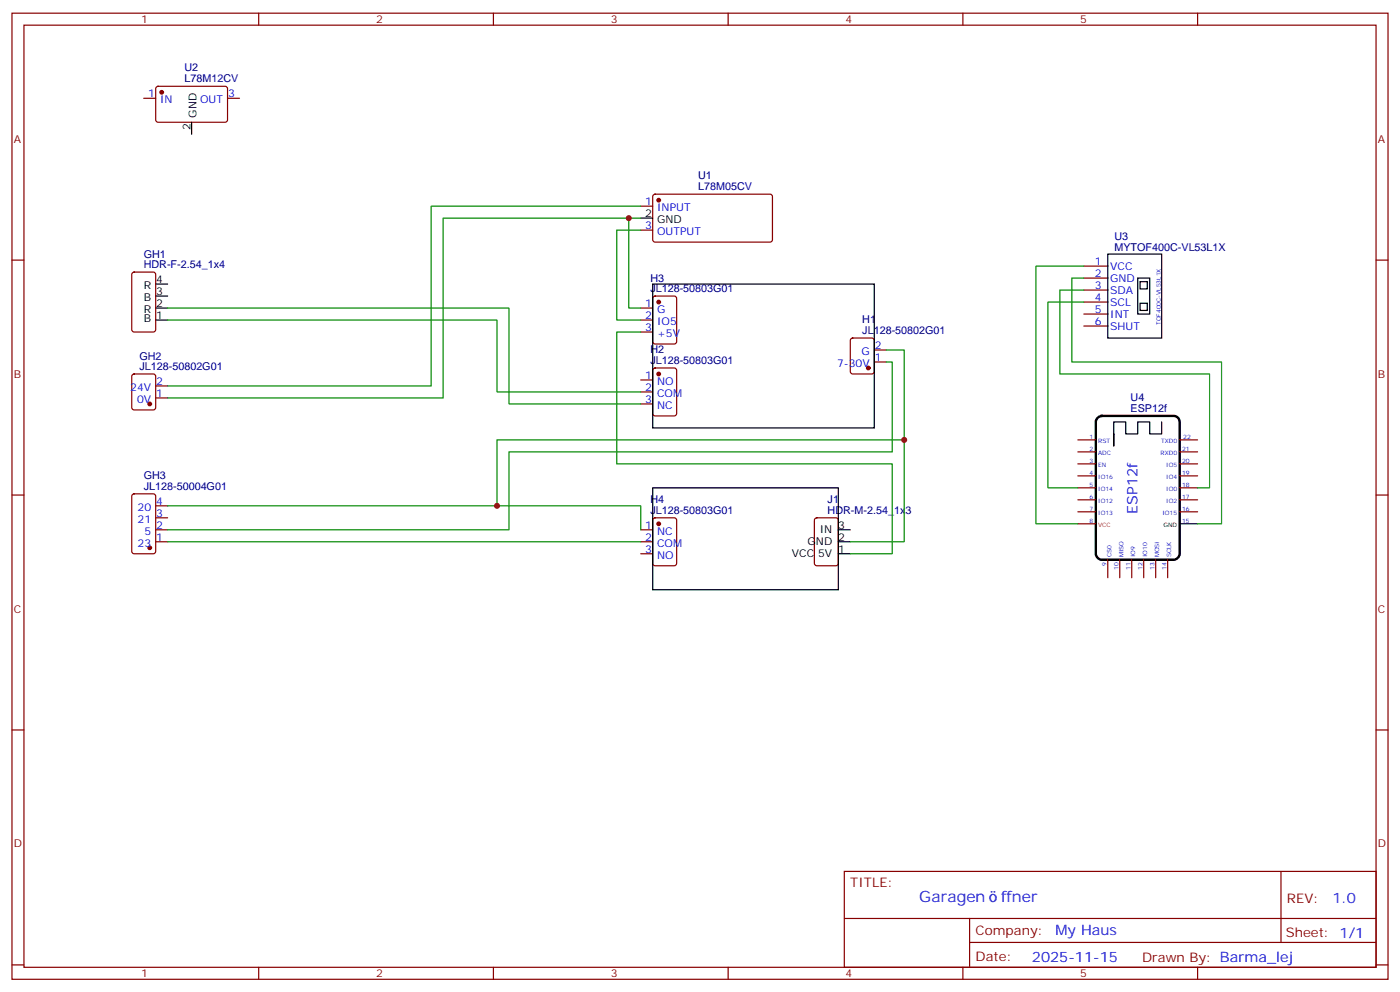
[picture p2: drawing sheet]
<svg xmlns="http://www.w3.org/2000/svg" width="412mm" height="292mm" viewBox="0 0 412 292" stroke-linecap="round" stroke-linejoin="round" font-family="sans-serif">
<g fill="none" stroke="#870000" stroke-width=".35">
<path d="M3.5 3.9h405.4v284.3h-405.4zM7.1 7.4h398.2v277.3h-398.2zM76.2 3.9v3.5M145.3 3.9v3.5M214.5 3.9v3.5M283.6 3.9v3.5M352.8 3.9v3.5M42.3 28.9h3.6M46.1 25.6l.5-.2 20 .1 .4 .6v9.5l-.7 .4-20-.1-.4-.6v-9.2zM67 28.9h3.6M192.5 57.4l.5-.3 34.1 .1 .4 .7v12.9l-.7 .5-34.1-.1-.4-.6v-12.7zM3.5 76.6h3.6"/>
<path d="M188.7 60.7h3.6M188.7 67.7h3.6M319.3 78.3h7M405.3 76.6h3.6M39 80.3l.5-.2h5.7l.6 .4 .1 16.5-.5 .7h-5.9l-.6-.4-.1-16.5zM188.7 90.7h3.6M188.7 94.2h3.6M188.7 97.7h3.6M192.5 87.3l.5-.2h5.6l.7 .5v12.9l-.4 .7h-5.9l-.7-.4v-13zM250.7 99.7l.5-.2h5.6l.7 .4v9.5l-.4 .6-5.9 .1-.7-.5v-9.4zM319.3 85.4h7M319.3 81.8h7"/>
<path d="M319.3 88.9h7M319.3 92.4h7M319.3 96h7M39 110.3l.5-.2h5.7l.6 .4 .1 9.4-.5 .7h-5.9l-.6-.4-.1-9.4zM45.9 117.1h3.5M45.9 113.6h3.5M188.7 111.8h3.6M188.7 115.4h3.6M188.7 118.9h3.6M192.5 108.5l.5-.2h5.6l.7 .4v13l-.4 .7h-5.9l-.7-.4v-13zM257.5 106.5h3.6M257.5 103h3.6"/>
<path d="M317.5 129.5h5.3M317.5 133h5.3M317.5 136.5h5.3M347.5 129.5h5.3M347.5 133h5.3M347.5 136.5h5.3M3.5 145.7h3.6M39 145.6l.5-.3h5.7l.6 .5 .1 16.5-.5 .6-5.9 .1-.6-.5-.1-16.5zM45.9 159.5h3.5M45.9 155.9h3.5M45.9 152.4h3.5M45.9 148.9h3.5"/>
<path d="M188.7 159.5h3.6M188.7 155.9h3.6M192.5 152.6l.5-.2h5.6l.7 .4v13l-.4 .7h-5.9l-.7-.5v-12.9zM240.1 152.6l.5-.2h5.6l.7 .4v13l-.4 .7h-5.9l-.7-.5v-12.9zM317.5 140.1h5.3M317.5 143.6h5.3M317.5 147.1h5.3M317.5 150.6h5.3M317.5 154.2h5.3M347.5 140.1h5.3M347.5 143.6h5.3M347.5 147.1h5.3"/>
<path d="M347.5 150.6h5.3M405.3 145.7h3.6M188.7 163h3.6M326.3 164.7v5.3M329.8 164.7v5.3M333.4 164.7v5.3M336.9 164.7v5.3M340.4 164.7v5.3M344 164.7v5.3M3.5 214.8h3.6M405.3 214.8h3.6M248.7 256.5h156.6v28.2h-156.6z"/>
<path d="M377.3 256.5v20.9M248.7 270.3h156.5M285.6 277.4h119.6M285.6 270.3v14.1M3.5 284h3.6M76.2 284.7v3.5M145.3 284.7v3.5M214.5 284.7v3.5M283.6 284.7v3.5M352.8 284.7v3.5M405.3 284h3.6"/>
</g>
<g fill="none" stroke="#000" stroke-width=".35">
<path d="M56.4 36v3.5M188.7 64.2h3.6M326.3 74.8h15.9v24.7h-15.9zM45.9 94.2h3.5M45.9 90.7h3.5M45.9 87.1h3.5M45.9 83.6h3.5M192.3 83.6h65.2v42.3h-65.2zM335.1 81.8h3.6v10.6h-3.6zM335.8 82.9h2.2v2.1h-2.2zM335.8 89.3h2.2v2.1h-2.2zM328.1 127.7v3.5v-3.5"/>
<path d="M342.2 124.2v3.5h-3.5v-3.5h-3.6v3.5h-3.5v-3.5h-3.5v3.5M192.3 143.6h54.6v30h-54.6zM246.9 155.9h3.6M246.9 159.5h3.6M347.5 154.2h5.3M246.9 163h3.6"/>
</g>
<g fill="#870000" stroke="#870000" stroke-width=".35">
<circle cx="47.6" cy="27.2" r=".53"/>
<circle cx="194" cy="88.9" r=".53"/>
<circle cx="194" cy="110.1" r=".53"/>
<circle cx="255.8" cy="108.3" r=".53"/>
<circle cx="194" cy="58.9" r=".53"/>
<circle cx="44.1" cy="118.9" r=".53"/>
<circle cx="44.1" cy="161.2" r=".53"/>
<circle cx="194" cy="154.2" r=".53"/>
</g>
<g fill="none" stroke="#008700" stroke-width=".35">
<path d="M185.2 64.2h3.5M188.7 67.7h-7v26.5h7M188.7 60.7h-61.7v52.9h-77.6M319.3 78.3h-14.1v75.9h12.3M49.4 94.2h97v21.2h42.3M49.4 90.7h100.5v28.2h38.8M188.7 90.7h-3.5v-26.5h-54.7v52.9h-81.1M188.7 97.7h-7v38.8h81.1v26.5h-12.3M319.3 88.9h-10.6v54.7h8.8M319.3 85.4h-7.1v24.7h44.1v33.5h-3.5M319.3 81.8h-3.6v24.7h44.1v47.7h-7M261.1 106.5h1.7v26.5h-112.9v22.9h-100.5"/>
<path d="M261.1 103h5.2v56.5h-15.8M266.3 129.5h-119.9v19.4M49.4 148.9h139.3v7M49.4 159.5h139.3"/>
</g>
<path d="M323.4 122.9l1.2-.5h21.1a1.76 1.76 0 0 1 1.8 1.8v38.8a1.89 1.89 0 0 1-1.8 1.7h-21.1a1.89 1.89 0 0 1-1.8-1.7v-38.8z" fill="none" stroke="#000" stroke-width=".71"/>
<g fill="#c00">
<circle cx="146.4" cy="148.9" r=".88"/>
<circle cx="266.3" cy="129.5" r=".88"/>
<circle cx="185.2" cy="64.2" r=".88"/>
</g>
<g font-size="4.6" fill="#00f">
<text x="270.8" y="265.5">Garagen</text>
<text x="294.9" y="265.5">ffner</text>
</g>
<g font-size="4.2" fill="#00f">
<text x="335.1" y="151.2" transform="rotate(-90 335.1 151.2)">ESP12f</text>
<text x="392.5" y="265.7">1.0</text>
<text x="310.9" y="275.3">My Haus</text>
<text x="304" y="283.1">2025-11-15</text>
</g>
<g font-size="3.9" fill="#800">
<text x="250.5" y="261.1">TITLE:</text>
<text x="379.1" y="265.7">REV:</text>
<text x="287.4" y="275.3">Company:</text>
<text x="378.7" y="275.9">Sheet: 1/1</text>
<text x="287.4" y="282.9">Date:</text>
<text x="336.4" y="283">Drawn By: Barma_lej</text>
</g>
<g font-size="3.2" fill="#800">
<text x="41.6" y="6.9">1</text>
<text x="110.8" y="6.9">2</text>
<text x="179.9" y="6.9">3</text>
<text x="249.1" y="6.9">4</text>
<text x="318.2" y="6.9">5</text>
<text x="4.1" y="42">A</text>
<text x="405.9" y="42">A</text>
<text x="4.1" y="111.1">B</text>
<text x="405.9" y="111.1">B</text>
<text x="4.1" y="180.3">C</text>
<text x="405.9" y="180.3">C</text>
<text x="4.1" y="249.4">D</text>
<text x="405.9" y="249.4">D</text>
<text x="41.6" y="287.7">1</text>
<text x="110.8" y="287.7">2</text>
<text x="179.9" y="287.7">3</text>
<text x="249.1" y="287.7">4</text>
<text x="318.2" y="287.7">5</text>
</g>
<g font-size="3.2" fill="#000080">
<text x="54.3" y="21">U2</text>
<text x="54.3" y="24.2">L78M12CV</text>
<text x="205.7" y="52.7">U1</text>
<text x="205.7" y="55.9">L78M05CV</text>
<text x="328.3" y="70.5">U3</text>
<text x="42.3" y="75.8">GH1</text>
<text x="328.3" y="73.7">MYTOF400C-VL53L1X</text>
<text x="42.3" y="79">HDR-F-2.54_1x4</text>
<text x="191.6" y="82.9">H3</text>
<text x="191.6" y="86.1">JL128-50803G01</text>
<text x="254" y="95.2">H1</text>
<text x="254" y="98.4">JL128-50802G01</text>
<text x="41.1" y="105.8">GH2</text>
<text x="191.6" y="107.2">JL128-50803G01</text>
<text x="191.6" y="104">H2</text>
<text x="41.1" y="109">JL128-50802G01</text>
<text x="333" y="118.1">U4</text>
<text x="333" y="121.4">ESP12f</text>
<text x="42.3" y="141.1">GH3</text>
<text x="42.3" y="144.3">JL128-50004G01</text>
<text x="191.6" y="148.1">H4</text>
<text x="243.8" y="148.1">J1</text>
<text x="191.6" y="151.3">JL128-50803G01</text>
<text x="243.8" y="151.3">HDR-M-2.54_1x3</text>
</g>
<g font-size="3.2" fill="#00f">
<text x="43.7" y="28.6">1</text>
<text x="67.2" y="28.6">3</text>
<text x="47.2" y="30.3">IN</text>
<text x="58.9" y="30.3">OUT</text>
<text x="190.1" y="60.3">1</text>
<text x="193.6" y="62.1">INPUT</text>
<text x="190.1" y="67.4">3</text>
<text x="193.6" y="69.1">OUTPUT</text>
<text x="322.5" y="78">1</text>
<text x="322.5" y="81.5">2</text>
<text x="327" y="82.9">GND</text>
<text x="327" y="79.4">VCC</text>
<text x="322.5" y="85">3</text>
<text x="322.5" y="88.5">4</text>
<text x="327" y="86.4">SDA</text>
<text x="327" y="90">SCL</text>
<text x="190.1" y="90.3">1</text>
<text x="190.1" y="93.8">2</text>
<text x="193.6" y="92.1">G</text>
<text x="193.6" y="95.6">IO5</text>
<text x="322.5" y="92.1">5</text>
<text x="322.5" y="95.6">6</text>
<text x="327" y="93.5">INT</text>
<text x="190.1" y="97.4">3</text>
<text x="193.6" y="99.1">+5V</text>
<text x="327" y="97">SHUT</text>
<text x="246.6" y="107.9">7-30V</text>
<text x="253.8" y="104.4">G</text>
<text x="257.7" y="106.2">1</text>
<text x="257.7" y="102.7">2</text>
<text x="46" y="113.2">2</text>
<text x="190.1" y="111.5">1</text>
<text x="193.6" y="113.2">NO</text>
<text x="38.4" y="115">24V</text>
<text x="40.4" y="118.5">0V</text>
<text x="46" y="116.8">1</text>
<text x="190.1" y="115">2</text>
<text x="190.1" y="118.5">3</text>
<text x="193.6" y="116.8">COM</text>
<text x="193.6" y="120.3">NC</text>
<text x="46" y="148.5">4</text>
<text x="40.5" y="153.8">21</text>
<text x="40.5" y="150.3">20</text>
<text x="46" y="155.6">2</text>
<text x="46" y="152">3</text>
<text x="190.1" y="155.6">1</text>
<text x="40.5" y="160.9">23</text>
<text x="42.5" y="157.3">5</text>
<text x="46" y="159.1">1</text>
<text x="190.1" y="159.1">2</text>
<text x="193.6" y="157.3">NC</text>
<text x="193.6" y="160.9">COM</text>
<text x="190.1" y="162.6">3</text>
<text x="193.6" y="164.4">NO</text>
</g>
<g font-size="3.2">
<text x="57.9" y="34.7" transform="rotate(-90 57.9 34.7)">GND</text>
<text x="56.1" y="38.2" transform="rotate(-90 56.1 38.2)">2</text>
<text x="190.1" y="63.9">2</text>
<text x="193.6" y="65.6">GND</text>
<text x="46" y="83.3">4</text>
<text x="42.4" y="85">R</text>
<text x="42.4" y="88.5">B</text>
<text x="46" y="86.8">3</text>
<text x="42.4" y="92.1">R</text>
<text x="42.4" y="94.9">B</text>
<text x="46" y="93.8">1</text>
<text x="46" y="90.3">2</text>
<text x="246.9" y="155.6">3</text>
<text x="237.9" y="160.5">GND</text>
<text x="241.5" y="157">IN</text>
<text x="246.9" y="159.1">2</text>
<text x="233.3" y="164">VCC 5V</text>
<text x="246.9" y="162.6">1</text>
</g>
<g font-size="1.8" fill="#00f">
<text x="341.9" y="95.6" transform="rotate(-90 341.9 95.6)">TOF400C-VL53L1X</text>
<text x="321" y="129.1">1</text>
<text x="323.5" y="130.5">RST</text>
<text x="342" y="130.5">TXD0</text>
<text x="348.5" y="129.1">22</text>
<text x="321" y="132.6">2</text>
<text x="321" y="136.2">3</text>
<text x="323.5" y="134.1">ADC</text>
<text x="323.5" y="137.6">EN</text>
<text x="341.9" y="134.1">RXD0</text>
<text x="343.5" y="137.6">IO5</text>
<text x="348.2" y="136.2">20</text>
<text x="348.2" y="132.6">21</text>
<text x="321" y="139.7">4</text>
<text x="321" y="143.2">5</text>
<text x="323.5" y="141.1">IO16</text>
<text x="343.5" y="141.1">IO4</text>
<text x="348.2" y="143.2">18</text>
<text x="348.2" y="139.7">19</text>
<text x="321" y="146.8">6</text>
<text x="323.5" y="144.6">IO14</text>
<text x="323.5" y="148.2">IO12</text>
<text x="343.5" y="148.2">IO2</text>
<text x="343.5" y="144.6">IO0</text>
<text x="348.2" y="146.8">17</text>
<text x="321" y="150.3">7</text>
<text x="321" y="153.8">8</text>
<text x="323.5" y="151.7">IO13</text>
<text x="342.4" y="151.7">IO15</text>
<text x="348.2" y="153.8">15</text>
<text x="348.2" y="150.3">16</text>
<text x="326" y="166.6" transform="rotate(-90 326 166.6)">9</text>
<text x="327.4" y="164" transform="rotate(-90 327.4 164)">CS0</text>
<text x="329.5" y="167.7" transform="rotate(-90 329.5 167.7)">10</text>
<text x="330.9" y="164" transform="rotate(-90 330.9 164)">MISO</text>
<text x="333" y="167.7" transform="rotate(-90 333 167.7)">11</text>
<text x="334.4" y="164" transform="rotate(-90 334.4 164)">IO9</text>
<text x="336.5" y="167.7" transform="rotate(-90 336.5 167.7)">12</text>
<text x="338" y="164" transform="rotate(-90 338 164)">IO10</text>
<text x="340.1" y="167.7" transform="rotate(-90 340.1 167.7)">13</text>
<text x="341.5" y="164" transform="rotate(-90 341.5 164)">MOSI</text>
<text x="343.6" y="167.7" transform="rotate(-90 343.6 167.7)">14</text>
<text x="345" y="164" transform="rotate(-90 345 164)">SCLK</text>
</g>
<text font-size="1.8" fill="#f00" x="323.5" y="155.2">VCC</text>
<text font-size="1.8" x="342.7" y="155.2">GND</text>
</svg>
